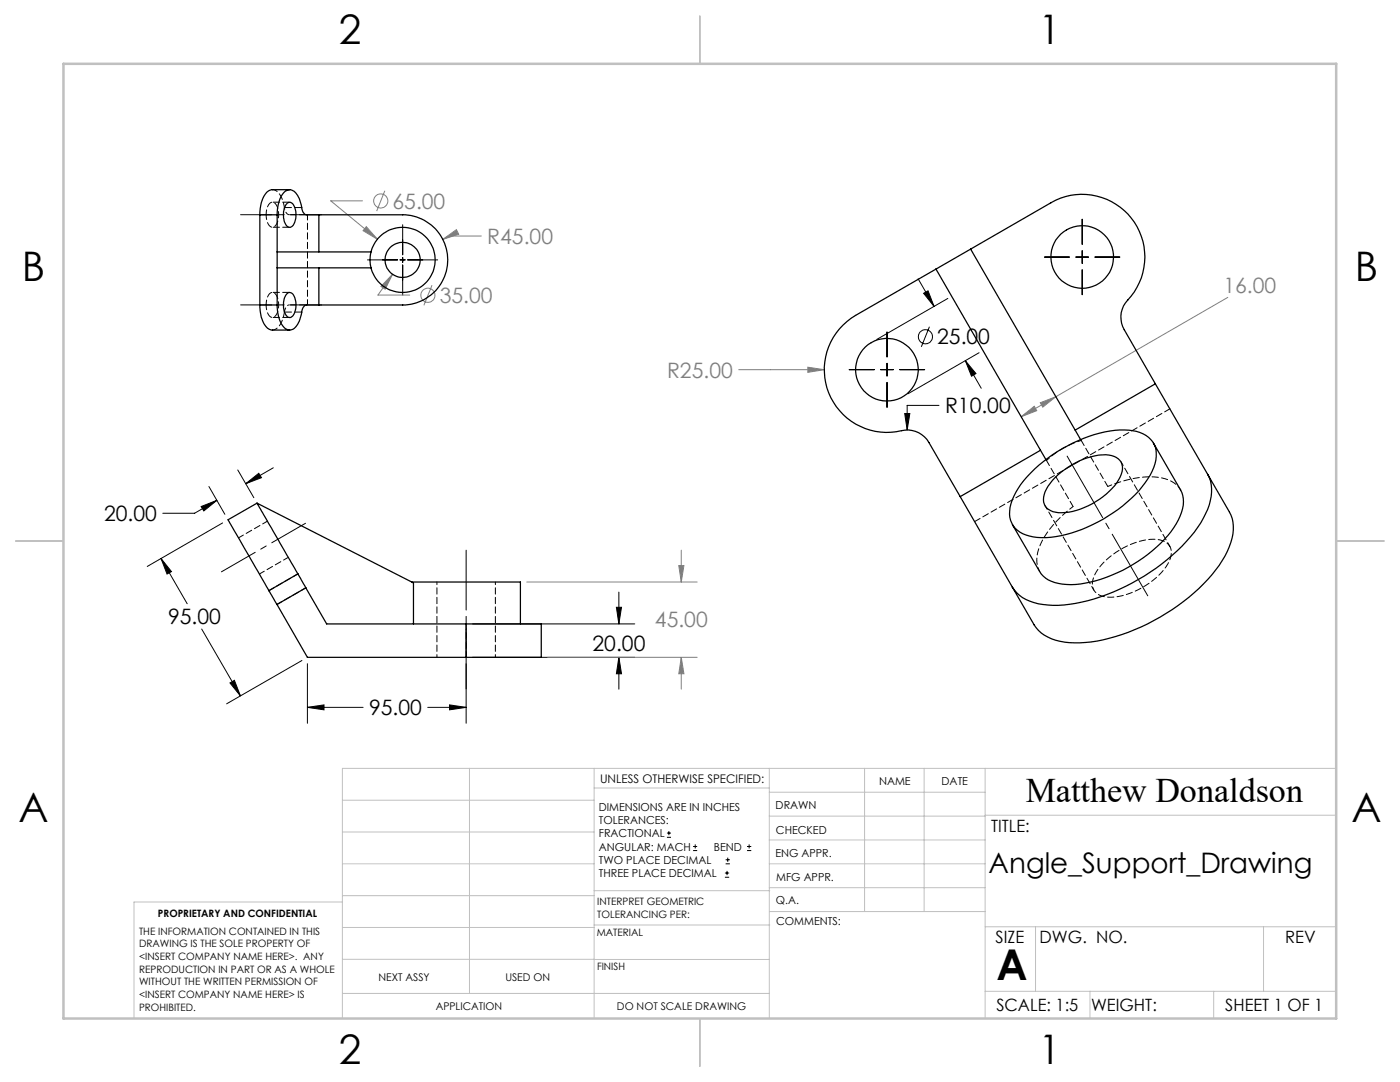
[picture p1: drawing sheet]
<svg xmlns="http://www.w3.org/2000/svg" width="279mm" height="216mm" viewBox="0 0 279 216" stroke-linecap="round" stroke-linejoin="round" font-family="sans-serif">
<g fill="none" stroke="#808080" stroke-width=".2">
<path d="M76.8 38.1l-1.6 4M72.4 40.1h-6.4l9.3 7.6M73.1 45.2l2.2 2.5-2.8-1.7zM78.4 54.7l-1.5 3-.9-.5zM78.4 54.7l-3 4.2h6.4M86.2 56.9l-1.6 4M88.4 47.8l2.7-2 .4 .9zM96.1 47.1h-6.4l-1.3 .7M245 59.3l-34.3 19.9M147.4 73.8h17.1M161.2 73.3l3.3 .5-3.3 .5zM210.7 79.2l-6.9 3.9"/>
<path d="M203.8 83.1l2.6-2 .5 .9zM207.6 80.4l3.1-1.2-2.6 2zM105.1 116.1h34M135.5 112.9h1l-.5 3.2zM136 109.8v6.3M109.3 131.2h29.8M136 131.2l.5 3.2h-1zM136 131.2v6.3"/>
<circle cx="76" cy="40.1" r="1.41"/>
<circle cx="85.4" cy="58.9" r="1.41"/>
</g>
<g fill="none" stroke="#000" stroke-width=".2">
<path d="M73.3 51.9h6M79.8 51.9h1.1M80.4 44.8v6M80.4 51.4v1M80.4 52.9v6M81.4 51.9h5.9M183.2 55.6l3.2 5.5M184.3 58.5l.9-.5 1.2 3.1zM189.2 59.5l-14.2 8.2M208.5 51.3h4.9M214.7 51.3h2.5M216 43.7v5.1"/>
<path d="M216 50v2.6M216 53.8v5M218.5 51.3h5M169.5 73.8h5M175.8 73.8h2.5M177 66.3v4.9M177 72.5v2.5M177 76.3v5M179.6 73.8h4.9M185.5 65.2l-1.6 4M192.7 72l3.1 5.5M192.7 72l2.1 2.5-.9 .6z"/>
<path d="M195.4 70.4l-14.2 8.2M41.7 97.1l3.2 5.5M43.3 99.8l-4.5 2.6h-6.3M47.4 93.8l3.3 5.5M49 96.5l2.6-2.1 .6 .9zM54.5 93.3l-5.5 3.2M180.6 82.5h1l-.6 3.3zM187.4 80.9h-6.4v4.9M32.1 111.4l5.3 9.1M32.1 111.4l2.1 2.7-.9 .4zM40.1 101.1l3.2-1.3-2.6 2.2zM44.4 104.4l-15 8.6"/>
<path d="M123.5 118.1v6.4M40.3 125.5l7.7 13.4M45.9 136.3l.9-.6 1.2 3.2zM60.3 131.8l-15.1 8.6M61.3 132.4v11.9M93 132.4v11.9M94.3 131.2h32.4M94.3 124.5h32.4M123 121.2h1l-.5 3.3zM123.5 131.2v6.3M123.5 131.2l.5 3.2h-1zM61.3 141.1h11.2"/>
<path d="M61.3 141.1l3.4-.4v.9zM85.4 141.1h7.6M89.7 140.7l3.3 .4-3.3 .5zM133.1 167.1h.8M133.1 166.2h.8M133.5 165.8v.9M138.3 169.7h.8M138.3 168.9h.8M138.7 168.5v.8M144.7 175h.8M144.7 174.2h.8M144.8 172.4h.9"/>
<path d="M144.8 171.6h.9M145.1 173.8v.8M145.2 171.1v.9M149.1 169.7h.8M149.1 168.9h.8M149.5 168.5v.8"/>
<circle cx="184.7" cy="67.2" r="1.41"/>
</g>
<path d="M44.2 114.1l16.8-9.7" fill="none" stroke="#000" stroke-width=".2" stroke-dasharray="15.2 1.3 1.3 1.3" stroke-dashoffset="7.5"/>
<path d="M93 109.8v27.7" fill="none" stroke="#000" stroke-width=".2" stroke-dasharray="15.2 1.3 1.3 1.3" stroke-dashoffset="3.3"/>
<path d="M48 42.8h16.2M48 60.8h16.2" fill="none" stroke="#000" stroke-width=".2" stroke-dasharray="15.2 1.3 1.3 1.3" stroke-dashoffset="9.1"/>
<path d="M213 91l16.1 27.9" fill="none" stroke="#000" stroke-width=".2" stroke-dasharray="15.2 1.3 1.3 1.3" stroke-dashoffset="1.1"/>
<g fill="none" stroke="#c0c0c0" stroke-width=".2">
<path d="M68.3 159.7h50.3M93.7 153.3v44.9M118.6 153.3v49.9M118.6 157.2h34.9M153.5 153.3v49.9M153.5 158.1h43.1M172.5 153.3v28.6M184.4 153.3v28.6M196.6 153.3v49.9M266.7 153.3h-198.4v49.9M68.3 178.7h50.3M68.3 172.4h50.3"/>
<path d="M68.3 166h50.3M68.3 180h-41.6v23.2M118.6 177.7h35M153.5 167.6h43.1M153.5 162.8h43.1M153.5 172.4h43.1M153.5 177.1h43.1M196.6 162.7h70.1M68.3 198.2h85.2M68.3 191.4l85.2 .1M68.3 185.1h50.3M118.6 184.6h35"/>
<path d="M153.6 181.9h43M196.6 197.8h70.1M196.6 184.9h70.1M206.7 184.9v12.9M217.5 197.8v5.4M242.2 197.8v5.4M252.2 184.9v12.9"/>
</g>
<path d="M139.7 3.2v9.5M3.1 107.9h9.6M266.7 107.9h9.5M139.7 203.2v9.6" fill="none" stroke="#c0c0c0" stroke-width=".25"/>
<path d="M12.7 12.7h254v190.5h-254z" fill="none" stroke="#c0c0c0" stroke-width=".5"/>
<path d="M123.5 131.2l.5 3.2h-1zM123 121.2h1l-.5 3.3zM32.1 111.4l2.1 2.7-.9 .4zM45.9 136.3l.9-.6 1.2 3.2zM61.3 141.1l3.4-.4v.9zM89.7 140.7l3.3 .4-3.3 .5zM49 96.5l2.6-2.1 .6 .9zM40.1 101.1l3.2-1.3-2.6 2.2zM192.7 72l2.1 2.5-.9 .6zM184.3 58.5l.9-.5 1.2 3.1zM180.6 82.5l.4 3.3 .6-3.3z" fill="#000"/>
<path d="M135.5 112.9h1l-.5 3.2zM136 131.2l.5 3.2h-1zM73.1 45.2l-.6 .8 2.8 1.7zM78.4 54.7l-2.4 2.5 .9 .5zM88.4 47.8l3.1-1.1-.4-.9zM161.2 73.3v1l3.3-.5zM203.8 83.1l2.6-2 .5 .9zM207.6 80.4l3.1-1.2-2.6 2z" fill="#808080"/>
<g fill="none" stroke="#000" stroke-width=".25">
<path d="M57.8 37.9h-3.4a2.64 2.64 0 0 0-2.1 2.2l-.4 1.5v1.3M51.9 42.9h3.4M51.9 42.9v18M55.3 42.9l.1-1.3a4.7 4.7 0 0 1 1.9-3.6 1.83 1.83 0 0 1 2.2 1.3l.5 1.3a3.2 3.2 0 0 0 .9 2.2l19.5 .1a9 9 0 0 1 9 9 9 9 0 0 1-9 9h-19.2a1.67 1.67 0 0 0-1.1 1.8 3.8 3.8 0 0 1-2 3.1 2.21 2.21 0 0 1-2.3-1.8l-.3-1.5-.2-1.6M55.3 42.9v18M55.3 53.4h18.7M55.3 50.3h18.7M57.2 58.7a.93 .93 0 0 1 1-.2 .93 .93 0 0 1 .6 .8 3.6 3.6 0 0 1-.7 4 1.43 1.43 0 0 1-1.4-1.6l-.1-.8a3.4 3.4 0 0 1 .6-2.2zM57.3 40.5a.98 .98 0 0 1 1.5 .8 3.7 3.7 0 0 1-.6 3.9 .93 .93 0 0 1-1.3-.7 3.9 3.9 0 0 1 .4-4zM63.6 42.9v7.4M63.6 53.4v7.5M186.8 53.7l21.9 38"/>
<path d="M193.7 49.7l22 38M51.9 60.9a5.5 5.5 0 0 0 1.9 4.8l.4 .2h3.6M51.9 60.9h3.4M168.3 64.8l2.4-1.9 39-22.4a12.5 12.5 0 0 1 16.3 3.3 12.5 12.5 0 0 1-1.4 16.6 4.9 4.9 0 0 0-.2 5.4l21 36.4a8.4 8.4 0 0 1-.5 7.8 31.2 31.2 0 0 1-11 11.7 37.7 37.7 0 0 1-18.4 6.6 10.8 10.8 0 0 1-8.2-2.5l-.9-1.1-21-36.4a5.3 5.3 0 0 0-6.5-2.2 12.5 12.5 0 0 1-13.1-6.8 12.5 12.5 0 0 1 2.5-14.5zM230.6 76.6l-16 9.2M205.7 94.4a29.1 29.1 0 0 1 17.7-8.6 7.7 7.7 0 0 1 6.3 1.9 5.6 5.6 0 0 1 .2 6.3 25.3 25.3 0 0 1-11.8 10.7 21 21 0 0 1-11.9 2.4 5 5 0 0 1-4.7-4.5 12.1 12.1 0 0 1 4.2-8.2zM207.6 89.9l-16 9.2M210.6 95.3a15.2 15.2 0 0 1 10.1-4.6 3.1 3.1 0 0 1 3.3 2.4 7.7 7.7 0 0 1-3.2 5.5 13.7 13.7 0 0 1-10.2 3.6 2.66 2.66 0 0 1-2-4.1l.6-1.1zM230.2 88.4l5.4 9.4a6.1 6.1 0 0 1-.4 6 24.4 24.4 0 0 1-10.1 9.4 24.1 24.1 0 0 1-12.2 3.4 6.4 6.4 0 0 1-5.4-2.6l-5.5-9.3M241 94.7a8.4 8.4 0 0 1-.4 7.8 31.2 31.2 0 0 1-11 11.7 36.6 36.6 0 0 1-19.5 6.6 9.6 9.6 0 0 1-7.6-3l-.5-.6M51.3 100.4l8.1 14.1M51.3 100.4l-5.8 3.3 8.2 14.2"/>
<path d="M51.3 100.4l31.2 15.9v8.2M53.7 117.9l1.6 2.7M59.4 114.5l1.6 2.8M59.4 114.5l-5.7 3.4M61 117.3l-5.7 3.3M61 117.3l4.2 7.2h27.8M82.2 116.1h21.7v8.4M55.3 120.6l6 10.6h31.7M93 124.5h15v6.7h-15M93 124.5v6.7"/>
<circle cx="80.3" cy="51.9" r="3.5"/>
<circle cx="80.3" cy="51.9" r="6.5"/>
<circle cx="216" cy="51.3" r="6.2"/>
<circle cx="177" cy="73.8" r="6.3"/>
</g>
<path d="M56.8 41.4a4 4 0 0 0-2.2-3.5l-.2-.1M61.4 42.8v18M54.4 65.8a2.54 2.54 0 0 0 2-2l.4-1.5M51.8 114.5l5.8-3.3M53.4 104l-5.8 3.3M59.5 114.5l-5.8 3.3M55.3 120.6l5.8-3.3M93 131.1v-6.6" fill="none" stroke="#000" stroke-width=".2" stroke-dasharray="1.3 .6" stroke-dashoffset=".2"/>
<path d="M87.2 116.1v15M98.9 131.1v-15" fill="none" stroke="#000" stroke-width=".2" stroke-dasharray="1.3 .6" stroke-dashoffset=".8"/>
<path d="M54.4 45.3h3.4M57.7 42.8h3.5M57.8 40.3h-3.4M57.8 58.3h-3.4M60.2 41.4h-3.4M54.4 63.3h3.4M56.8 62.3h3.4M61.2 60.8h-3.5" fill="none" stroke="#000" stroke-width=".2" stroke-dasharray="1.3 .6" stroke-dashoffset="-.1"/>
<path d="M53.1 42.8a2.37 2.37 0 0 0 1.2 2.5 1.9 1.9 0 0 0 1.3-2v-.6a2.15 2.15 0 0 0-1.3-2.4 2.23 2.23 0 0 0-1.2 2.5M53.1 60.8a2.37 2.37 0 0 0 1.2 2.5 1.9 1.9 0 0 0 1.3-2v-.6a2.15 2.15 0 0 0-1.3-2.4 2.23 2.23 0 0 0-1.2 2.5" fill="none" stroke="#000" stroke-width=".2" stroke-dasharray="1.3 .6" stroke-dashoffset=".3"/>
<path d="M56.8 41.4a1.48 1.48 0 0 0 .9 1.4M57.7 60.8a1.37 1.37 0 0 0-.9 1.5" fill="none" stroke="#000" stroke-width=".2" stroke-dasharray="1.3 .6" stroke-dashoffset=".9"/>
<path d="M212.1 89.5l-1.2 .7-2 1.7M215.8 87.9l-1.3 .4-2.4 1.2" fill="none" stroke="#000" stroke-width=".2" stroke-dasharray="1.3 .6" stroke-dashoffset=".5"/>
<path d="M208.9 91.9l5.3 9.2M215.8 87.9l5.3 9.2" fill="none" stroke="#000" stroke-width=".2" stroke-dasharray="1.3 .6" stroke-dashoffset=".1"/>
<path d="M235.6 97.8a6.2 6.2 0 0 0-5.5-2.6 21.4 21.4 0 0 0-9 1.9M208.6 100.9l9.7 16.9M214.2 101.1a18.3 18.3 0 0 0-7.1 9.1 5.1 5.1 0 0 0 .4 3.8M233.5 109a3.9 3.9 0 0 1-.8 4 15.2 15.2 0 0 1-11.5 6.2 2.89 2.89 0 0 1-3.2-2.5 7.7 7.7 0 0 1 3.4-5.5 14.5 14.5 0 0 1 9.5-3.6l.6 .1a2.96 2.96 0 0 1 2 1.3M233.5 109l-9.8-16.9" fill="none" stroke="#000" stroke-width=".2" stroke-dasharray="1.3 .6" stroke-dashoffset=".4"/>
<path d="M208.7 91.7l.2 .2M215.7 87.7l.1 .2M233.5 81.6l-39 22.5" fill="none" stroke="#000" stroke-width=".2" stroke-dasharray="1.3 .6"/>
<text font-size="8.5" x="198.9" y="195.5">A</text>
<g font-size="8.1">
<text x="67.6" y="8.9">2</text>
<text x="207.3" y="8.9">1</text>
<text x="4.4" y="56.2">B</text>
<text x="270.4" y="56.2">B</text>
<text x="3.7" y="164.1">A</text>
<text x="269.7" y="164.1">A</text>
<text x="67.6" y="212.4">2</text>
<text x="207.3" y="212.4">1</text>
</g>
<text font-size="6.9" x="204.7" y="160.1">Matthew Donaldson</text>
<text font-size="5.6" x="197.3" y="174.2">Angle_Support_Drawing</text>
<g font-size="4.2" fill="#808080">
<text x="78.3" y="41.6">65.00</text>
<text x="97.3" y="48.7">R45.00</text>
<text x="244.2" y="58.4">16.00</text>
<text x="87.7" y="60.5">35.00</text>
<text x="133.1" y="75.4">R25.00</text>
<text x="130.7" y="125">45.00</text>
</g>
<g font-size="4.2">
<text x="187" y="68.7">25.00</text>
<text x="188.6" y="82.5">R10.00</text>
<text x="20.8" y="104">20.00</text>
<text x="33.6" y="124.6">95.00</text>
<text x="118.3" y="129.9">20.00</text>
<text x="73.6" y="142.7">95.00</text>
</g>
<g font-size="3.4">
<text x="197.8" y="166">TITLE:</text>
<text x="198.7" y="188.1">SIZE</text>
<text x="207.5" y="188.1">DWG. NO.</text>
<text x="256.5" y="188.2">REV</text>
<text x="198.8" y="201.7">SCALE: 1:5</text>
<text x="217.7" y="201.8">WEIGHT:</text>
<text x="244.5" y="201.7">SHEET 1 OF 1</text>
</g>
<text font-size="2.4" x="119.8" y="156.2">UNLESS OTHERWISE SPECIFIED:</text>
<g font-size="2.2">
<text x="119.5" y="161.8">DIMENSIONS ARE IN INCHES</text>
<text x="154.8" y="161.4">DRAWN</text>
<text x="175.4" y="156.6">NAME</text>
<text x="187.9" y="156.7">DATE</text>
<text x="119.5" y="164.4">TOLERANCES:</text>
<text x="119.5" y="167.1">FRACTIONAL</text>
<text x="154.9" y="166.3">CHECKED</text>
<text x="119.5" y="169.7">ANGULAR: MACH</text>
<text x="119.5" y="172.4">TWO PLACE DECIMAL</text>
<text x="142.5" y="169.7">BEND</text>
<text x="154.8" y="171">ENG APPR.</text>
<text x="119.5" y="175">THREE PLACE DECIMAL</text>
<text x="154.9" y="175.7">MFG APPR.</text>
<text x="154.9" y="180.4">Q.A.</text>
<text x="154.9" y="184.6">COMMENTS:</text>
</g>
<g font-size="2.1">
<text x="75.5" y="195.7">NEXT ASSY</text>
<text x="100.9" y="195.7">USED ON</text>
<text x="86.9" y="201.5">APPLICATION</text>
<text x="123.1" y="201.6">DO NOT SCALE DRAWING</text>
</g>
<g font-size="2">
<text x="31.5" y="182.9">PROPRIETARY AND CONFIDENTIAL</text>
<text x="119.2" y="180.6">INTERPRET GEOMETRIC</text>
<text x="119.2" y="183.1">TOLERANCING PER:</text>
<text x="27.8" y="186.5">THE INFORMATION CONTAINED IN THIS</text>
<text x="27.8" y="189">DRAWING IS THE SOLE PROPERTY OF</text>
<text x="27.8" y="191.6">&lt;INSERT COMPANY NAME HERE&gt;. ANY</text>
<text x="119.1" y="186.7">MATERIAL</text>
<text x="27.8" y="194.1">REPRODUCTION IN PART OR AS A WHOLE</text>
<text x="27.8" y="196.6">WITHOUT THE WRITTEN PERMISSION OF</text>
<text x="119.1" y="193.5">FINISH</text>
<text x="27.8" y="199.1">&lt;INSERT COMPANY NAME HERE&gt; IS</text>
<text x="27.8" y="201.7">PROHIBITED.</text>
</g>
</svg>
